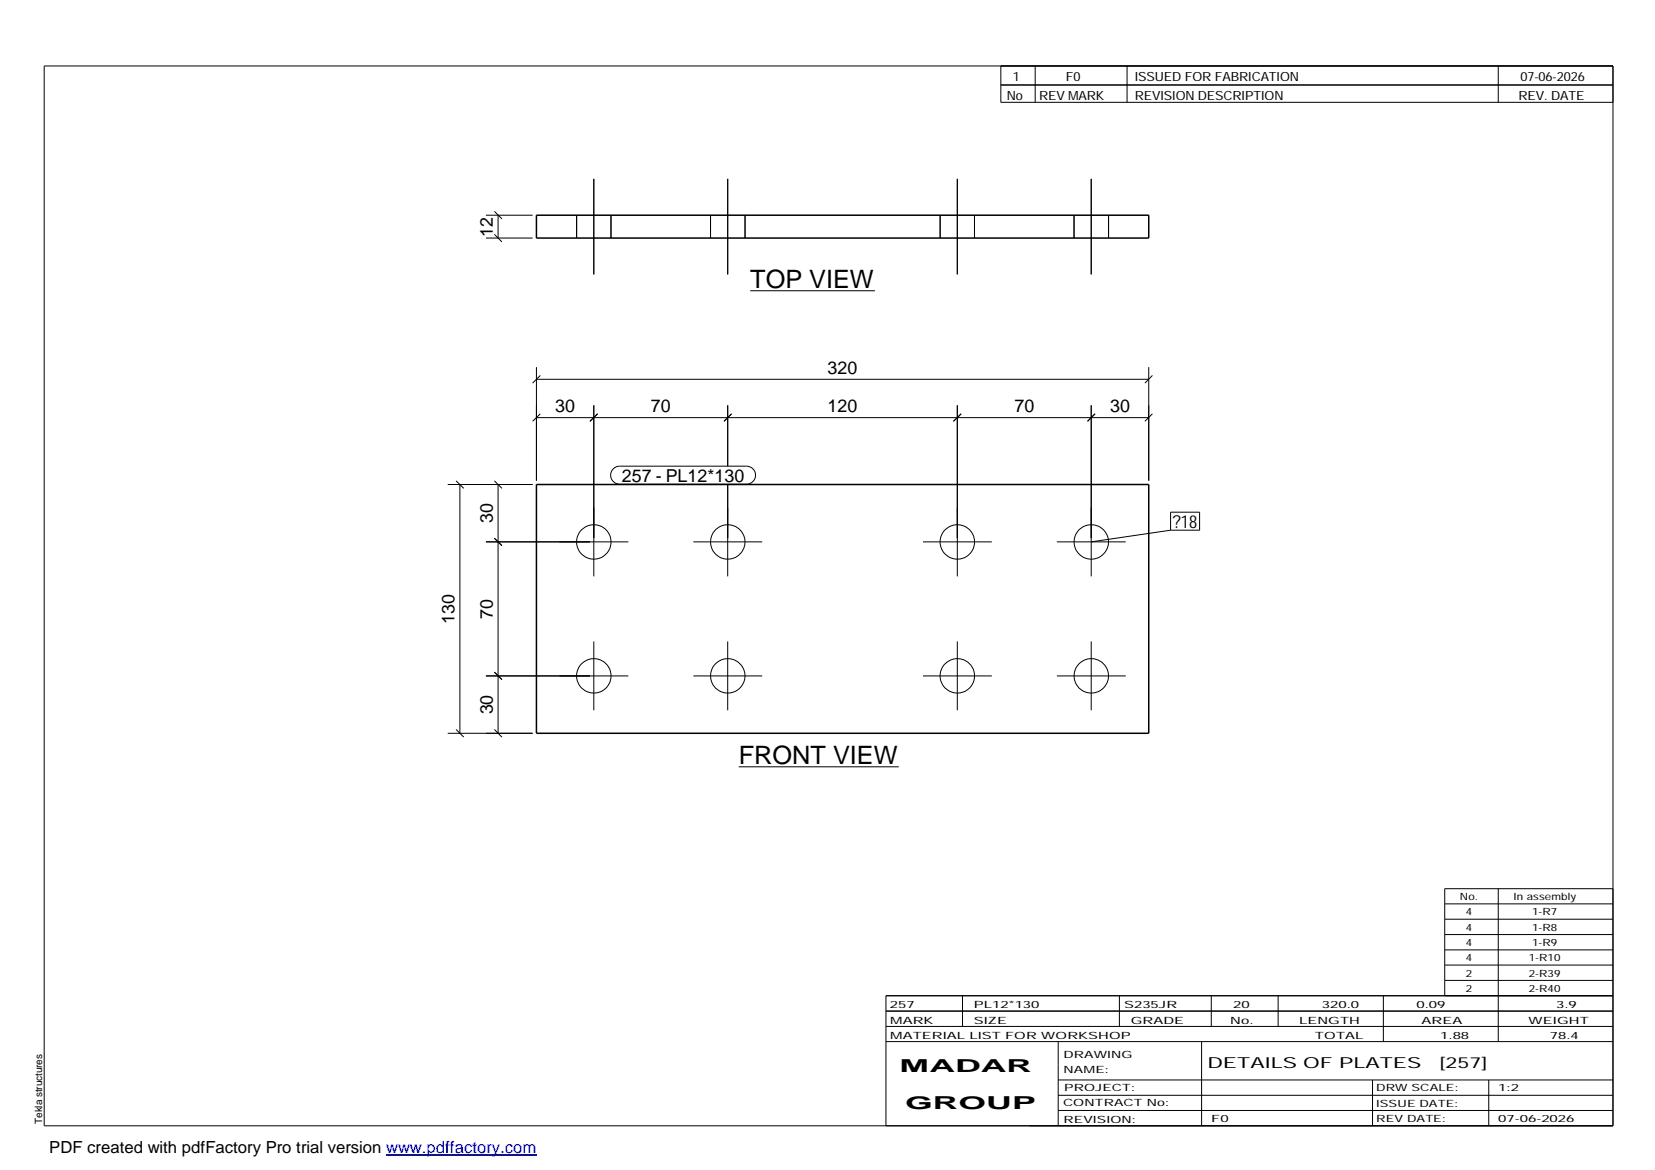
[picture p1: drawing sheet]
<svg xmlns="http://www.w3.org/2000/svg" width="420mm" height="297mm" viewBox="0 0 420 297" stroke-linecap="round" stroke-linejoin="round" font-family="sans-serif">
<g fill="none" stroke="#000" stroke-width=".25">
<path d="M11.2 16.7h398.3v269.1h-398.3zM254.1 16.7v9.3h155.4M262.8 16.7v9.3M286.1 16.7v9.3M380.4 16.7v9.3M254.1 21.6h155.4M123.4 54.6h11.8M125.5 59.5l1.9 1.9M125.5 53.7l1.9 1.9M126.4 54.6v5.8M146.4 54.6v5.8M150.7 45.4v24.3"/>
<path d="M155.1 54.6v5.8M180.4 54.6v5.8M184.7 45.4v24.3M189.1 54.6v5.8M238.7 54.6v5.8M243 45.4v24.3M247.4 54.6v5.8M272.7 54.6v5.8M277 45.4v24.3M281.4 54.6v5.8M123.4 60.4h11.8M190.5 73.8h31.6"/>
<path d="M136.2 96.3h155.4M136.2 93.2v28.8M137.2 95.3l-2 2M291.6 93.2v28.8M292.6 95.3l-1.9 2M136.2 106h155.4M137.2 105.1l-2 1.9M150.7 102.9v43.4M151.7 105.1l-1.9 1.9M155.7 119l.7-.5 .9-.2h32.2a2.29 2.29 0 0 1 2.3 2.3 2.29 2.29 0 0 1-2.3 2.3h-32.2a2.27 2.27 0 0 1-2.1-1.4 2.27 2.27 0 0 1 .5-2.5zM184.7 102.9v15.4M185.7 105.1l-1.9 1.9"/>
<path d="M243 102.9v43.4M244 105.1l-1.9 1.9M277 102.9v43.4M278 105.1l-1.9 1.9M292.6 105.1l-1.9 1.9M113.7 123h21.5M115.8 122.1l1.9 1.9M116.8 123v63.2M123.4 137.6h36.1M125.5 136.6l1.9 1.9M125.5 122.1l1.9 1.9M126.4 123v63.2"/>
<path d="M176 137.6h17.5M184.7 122.9v23.4M234.3 137.6h17.5M268.3 137.6h17.5M297.2 130h7.3v4.6h-7.3zM297.2 134.6l-20.2 3M123.4 171.6h36.1M125.5 170.6l1.9 1.9M150.7 162.8v17.5M176 171.6h17.5M184.7 162.8v17.5M234.3 171.6h17.5"/>
<path d="M243 162.8v17.5M268.3 171.6h17.5M277 162.8v17.5M113.7 186.2h21.5M115.8 185.2l1.9 1.9M125.5 185.2l1.9 1.9M187.5 194.7h40.7M366.8 229.5h42.7M366.8 233.4h42.7M366.8 237.3h42.7M380.4 225.6v38.8M409.5 225.6h-42.7v27.2"/>
<path d="M224.9 256.7h184.6M244.3 252.8v7.8M284.2 252.8v7.8M307.5 252.8v7.8M324.5 252.8v7.8M351.2 252.8v11.6M366.8 241.2h42.7M366.8 245h42.7M366.8 248.9h42.7M409.5 252.8h-184.6v33M224.9 264.4h184.6M224.9 260.6h184.6"/>
<path d="M268.6 264.4v21.4M268.6 274.2h140.9M268.6 278.1h140.9M305.1 264.4v21.4M348.4 274.2v11.6M378 274.2v11.6M268.6 281.9h140.9"/>
<circle cx="150.8" cy="137.6" r="4.4"/>
<circle cx="184.8" cy="137.6" r="4.4"/>
<circle cx="243.1" cy="137.6" r="4.4"/>
<circle cx="277" cy="137.6" r="4.4"/>
<circle cx="150.8" cy="171.6" r="4.4"/>
<circle cx="184.8" cy="171.6" r="4.4"/>
<circle cx="243.1" cy="171.6" r="4.4"/>
<circle cx="277" cy="171.6" r="4.4"/>
</g>
<path d="M136.2 54.6h155.4v5.8h-155.4zM136.2 123h155.4v63.2h-155.4z" fill="none" stroke="#000" stroke-width=".38"/>
<path d="M98 293.3h38.2" fill="none" stroke="#00f" stroke-width=".3"/>
<g font-size="6.4">
<text x="190.5" y="73.1">TOP VIEW</text>
<text x="187.5" y="193.9">FRONT VIEW</text>
</g>
<g font-size="4.5">
<text x="125.1" y="60.1" transform="rotate(-90 125.1 60.1)">12</text>
<text x="210.1" y="94.9">320</text>
<text x="141" y="104.6">30</text>
<text x="165.2" y="104.6">70</text>
<text x="210.1" y="104.6">120</text>
<text x="257.5" y="104.6">70</text>
<text x="281.8" y="104.6">30</text>
<text x="157.9" y="122.3">257 - PL12*130</text>
<text x="125.1" y="132.8" transform="rotate(-90 125.1 132.8)">30</text>
<text x="297.7" y="134">?18</text>
<text x="115.4" y="158.4" transform="rotate(-90 115.4 158.4)">130</text>
<text x="125.1" y="157.1" transform="rotate(-90 125.1 157.1)">70</text>
<text x="125.1" y="181.4" transform="rotate(-90 125.1 181.4)">30</text>
<text x="228.4" y="272.3">MADAR</text>
<text x="229.8" y="281.6">GROUP</text>
</g>
<text font-size="4.2" x="12.5" y="292.7">PDF created with pdfFactory Pro trial version www.pdffactory.com</text>
<g font-size="3.9">
<text x="306.5" y="271.3">DETAILS OF PLATES</text>
<text x="365.4" y="271.3">[257]</text>
</g>
<g font-size="3.2">
<text x="257.1" y="20.5">1</text>
<text x="270.6" y="20.5">F0</text>
<text x="288.1" y="20.5">ISSUED FOR FABRICATION</text>
<text x="386" y="20.5">07-06-2026</text>
<text x="255.6" y="25.5">No</text>
<text x="263.8" y="25.5">REV MARK</text>
<text x="288.1" y="25.5">REVISION DESCRIPTION</text>
<text x="385.5" y="25.5">REV. DATE</text>
</g>
<g font-size="2.5">
<text x="370.6" y="228.5">No.</text>
<text x="372.1" y="232.4">4</text>
<text x="384.3" y="228.5">In assembly</text>
<text x="389" y="232.4">1-R7</text>
<text x="372.1" y="236.3">4</text>
<text x="389" y="236.3">1-R8</text>
<text x="372.1" y="240.2">4</text>
<text x="372.1" y="244.1">4</text>
<text x="388.1" y="244.1">1-R10</text>
<text x="389" y="240.2">1-R9</text>
<text x="372.1" y="247.9">2</text>
<text x="372.1" y="251.8">2</text>
<text x="388.1" y="247.9">2-R39</text>
<text x="388.1" y="251.8">2-R40</text>
<text x="225.9" y="255.9">257</text>
<text x="247.3" y="255.9">PL12*130</text>
<text x="285.4" y="255.9">S235JR</text>
<text x="313.1" y="255.9">20</text>
<text x="335.6" y="255.9">320.0</text>
<text x="359.6" y="255.9">0.09</text>
<text x="395.1" y="255.9">3.9</text>
<text x="226" y="263.7">MATERIAL LIST FOR WORKSHOP</text>
<text x="226" y="259.9">MARK</text>
<text x="247.2" y="259.9">SIZE</text>
<text x="287.1" y="259.9">GRADE</text>
<text x="312.3" y="259.9">No.</text>
<text x="329.8" y="259.9">LENGTH</text>
<text x="333.8" y="263.7">TOTAL</text>
<text x="360.9" y="259.9">AREA</text>
<text x="365.6" y="263.7">1.88</text>
<text x="388.1" y="259.9">WEIGHT</text>
<text x="393.4" y="263.7">78.4</text>
<text x="270" y="268.5">DRAWING</text>
<text x="270" y="272.5">NAME:</text>
<text x="269.9" y="280.9">CONTRACT No:</text>
<text x="270.2" y="277">PROJECT:</text>
<text x="349.4" y="277.1">DRW SCALE:</text>
<text x="349.4" y="281">ISSUE DATE:</text>
<text x="380.4" y="277.1">1:2</text>
<text x="10.7" y="285.4" transform="rotate(-90 10.7 285.4)">Tekla structures</text>
<text x="270" y="285">REVISION:</text>
<text x="307.5" y="284.8">F0</text>
<text x="349.4" y="284.8">REV DATE:</text>
<text x="380.4" y="284.8">07-06-2026</text>
</g>
</svg>
